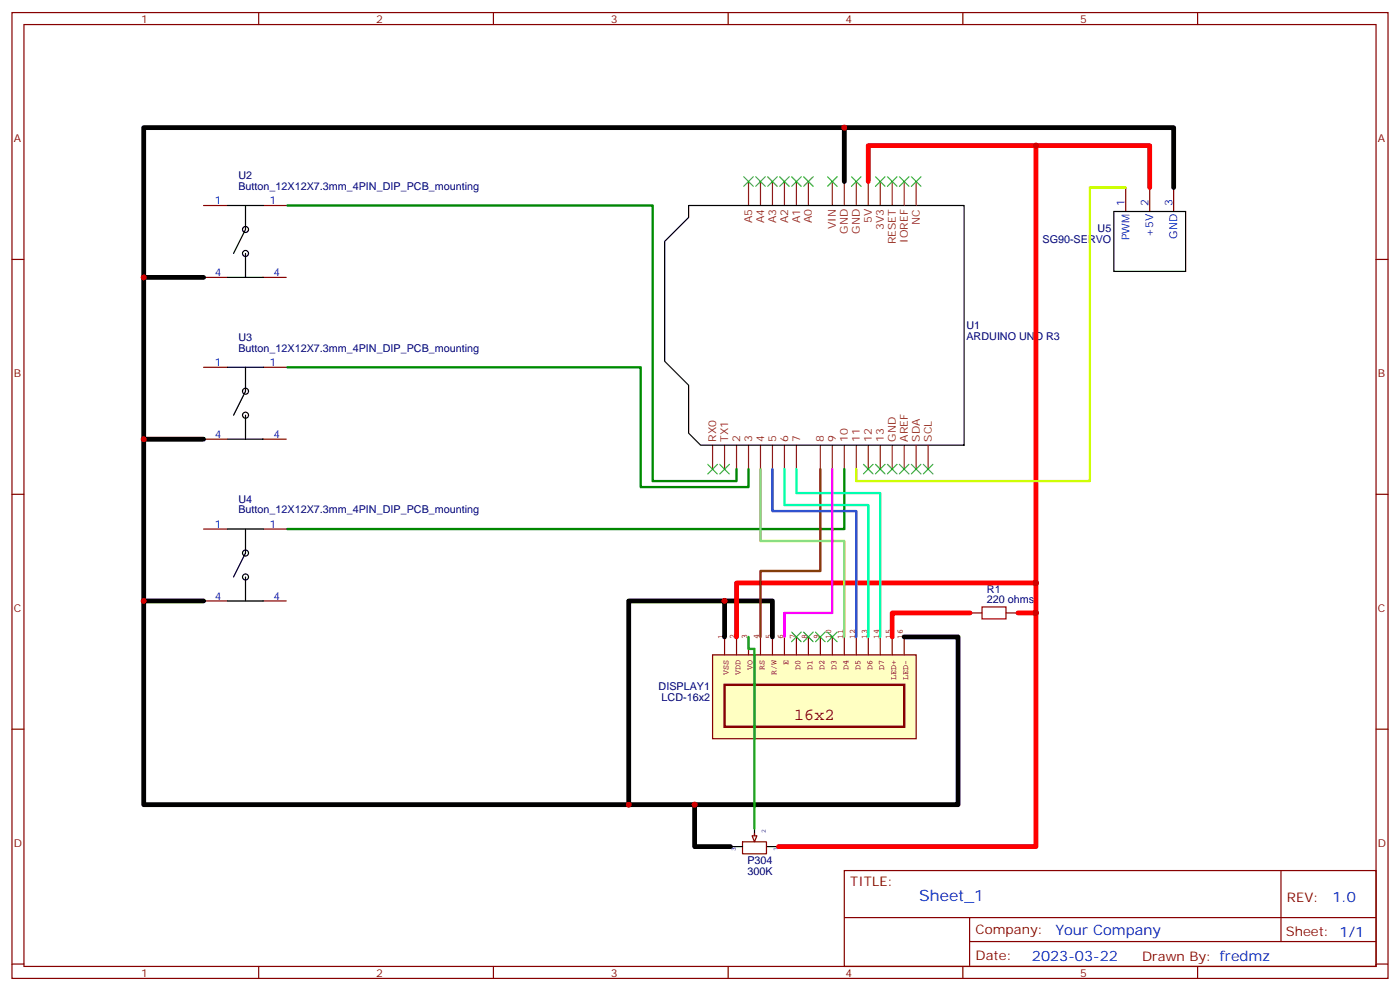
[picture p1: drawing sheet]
<svg xmlns="http://www.w3.org/2000/svg" width="412mm" height="292mm" viewBox="0 0 412 292" stroke-linecap="round" stroke-linejoin="round" font-family="sans-serif">
<g fill="none" stroke="#870000" stroke-width=".35">
<path d="M3.5 3.7h405.4v284.3h-405.4zM7.1 7.2h398.2v277.3h-398.2zM76.2 3.7v3.5M145.3 3.7v3.5M214.5 3.7v3.5M283.6 3.7v3.5M352.8 3.7v3.5M3.5 76.4h3.6M405.3 76.4h3.6M3.5 145.5h3.6M405.3 145.5h3.6M3.5 214.7h3.6"/>
<path d="M405.3 214.7h3.6M248.7 256.3h156.6v28.2h-156.6zM377.3 256.3v20.9M248.7 270.1h156.5M285.6 277.2h119.6M285.6 270.1v14.2M3.5 283.8h3.6M76.2 284.5v3.5M145.3 284.5v3.5M214.5 284.5v3.5M283.6 284.5v3.5M352.8 284.5v3.5"/>
<path d="M405.3 283.8h3.6"/>
</g>
<g fill="none" stroke="#8c2424" stroke-width=".35">
<path d="M220.5 53.4v7.1M224 53.4v7.1M227.5 53.4v7.1M231.1 53.4v7.1M234.6 53.4v7.1M238.1 53.4v7.1M245.2 53.4v7.1M248.7 53.4v7.1M252.2 53.4v7.1M255.8 53.4v7.1M259.3 53.4v7.1M262.8 53.4v7.1"/>
<path d="M266.3 53.4v7.1M269.9 53.4v7.1M209.9 131.1v7M213.4 131.1v7M217 131.1v7M220.5 131.1v7M224 131.1v7M227.5 131.1v7M231.1 131.1v7M234.6 131.1v7M241.7 131.1v7M245.2 131.1v7"/>
<path d="M248.7 131.1v7M252.2 131.1v7M255.8 131.1v7M259.3 131.1v7M262.8 131.1v7M266.3 131.1v7M269.9 131.1v7M273.4 131.1v7"/>
</g>
<path d="M202.8 60.5h81.2v70.6h-77.6l-3.6-3.6v-14.1l-7-7v-35.3l7-7.1z" fill="none" stroke="#000" stroke-width=".35"/>
<path d="M209.9 192.8h60v24.7h-60z" fill="#ffffc2" stroke="#850000" stroke-width=".35"/>
<path d="M213.4 201.6h52.9v12.4h-52.9z" fill="none" stroke="#850000" stroke-width=".71"/>
<g fill="none" stroke="#850000" stroke-width=".35">
<path d="M213.4 187.5v5.3M217 187.5v5.3M220.5 187.5v5.3M224 187.5v5.3M227.5 187.5v5.3M231.1 187.5v5.3M234.6 187.5v5.3M238.1 187.5v5.3M241.7 187.5v5.3M245.2 187.5v5.3M248.7 187.5v5.3M252.2 187.5v5.3"/>
<path d="M255.8 187.5v5.3M259.3 187.5v5.3M262.8 187.5v5.3M266.3 187.5v5.3"/>
</g>
<g fill="none" stroke="#870000" stroke-width=".35">
<path d="M331.6 55.2v7.1M338.7 55.2v7.1M345.7 55.2v7.1M60 60.5h7M77.6 60.5h7.1M60 81.7h7M77.3 81.7h7M60 108.1h7M77.6 108.1h7.1M60 129.3h7M77.3 129.3h7M60 155.8h7"/>
<path d="M77.6 155.8h7.1M60 176.9h7M77.3 176.9h7M285.8 180.4h3.5M296.3 180.4h3.6M218.7 247.8h7.1v3.6h-7.1zM222.2 245.4v1.7"/>
</g>
<g fill="none" stroke="#000" stroke-width=".35">
<path d="M67 60.5h10.6M72.3 60.5v7.1l-3.5 7M72.3 74.6v7.1M328.1 62.3h21.1v17.6h-21.1zM67 81.7h10.6M67 108.1h10.6M72.3 108.1v7.1l-3.5 7M67 129.3h10.6M72.3 122.2v7.1M67 155.8h10.6M72.3 155.8v7l-3.5 7.1M67 176.9h10.6"/>
<path d="M72.3 169.9v7M215.2 249.2h3.5M222.2 243.9v3.6M225.8 249.2h3.5"/>
<circle cx="72.3" cy="74.6" r=".88"/>
<circle cx="72.3" cy="67.6" r=".88"/>
<circle cx="72.3" cy="115.2" r=".88"/>
<circle cx="72.3" cy="122.2" r=".88"/>
<circle cx="72.3" cy="169.9" r=".88"/>
<circle cx="72.3" cy="162.8" r=".88"/>
</g>
<path d="M289.3 178.7h7v3.5h-7z" fill="none" stroke="#a10000" stroke-width=".35"/>
<path d="M221.5 246.1h1.5l-.8 1.7z" fill="#f0f0f0" stroke="#870000" stroke-width=".35"/>
<path d="M248.7 37.6h-206.4v199.3h239.9v-49.4h-15.9M248.7 53.4v-15.8h97v17.6M42.3 81.7h17.7M42.3 129.3h17.7M42.3 176.9h17.7M213.4 176.9h14.1v10.6M213.4 187.5v-10.6h-28.2v60M204.6 236.9v12.3h10.6" fill="none" stroke="#000" stroke-width="1.4"/>
<path d="M255.8 53.4v-10.5h82.9v12.3M305.2 42.9v128.7h-88.2v15.9M305.2 171.6v8.8h-5.3M285.8 180.4h-23v7.1M305.2 180.4v68.8h-75.9" fill="none" stroke="#f00" stroke-width="1.4"/>
<g fill="none" stroke="#3c3" stroke-width=".35">
<path d="M219.1 52l2.8 2.9M221.9 52l-2.8 2.9M222.6 52l2.8 2.9M225.4 52l-2.8 2.9M226.1 52l2.9 2.9M229 52l-2.9 2.9M229.7 52l2.8 2.9M232.5 52l-2.8 2.9M233.2 52l2.8 2.9M236 52l-2.8 2.9M236.7 52l2.8 2.9M239.5 52l-2.8 2.9"/>
<path d="M243.8 52l2.8 2.9M246.6 52l-2.8 2.9M250.8 52l2.8 2.9M253.6 52l-2.8 2.9M257.9 52l2.8 2.9M260.7 52l-2.8 2.9M261.4 52l2.8 2.9M264.2 52l-2.8 2.9M264.9 52l2.9 2.9M267.8 52l-2.9 2.9M268.5 52l2.8 2.9M271.3 52l-2.8 2.9"/>
<path d="M208.5 136.7l2.8 2.8M211.3 136.7l-2.8 2.8M212 136.7l2.8 2.8M214.8 136.7l-2.8 2.8M254.4 136.7l2.8 2.8M257.2 136.7l-2.8 2.8M257.9 136.7l2.8 2.8M260.7 136.7l-2.8 2.8M261.4 136.7l2.8 2.8M264.2 136.7l-2.8 2.8M264.9 136.7l2.9 2.8M267.8 136.7l-2.9 2.8"/>
<path d="M268.5 136.7l2.8 2.8M271.3 136.7l-2.8 2.8M272 136.7l2.8 2.8M274.8 136.7l-2.8 2.8M233.2 186.1l2.8 2.8M236 186.1l-2.8 2.8M236.7 186.1l2.8 2.8M239.5 186.1l-2.8 2.8M240.2 186.1l2.9 2.8M243.1 186.1l-2.9 2.8M243.8 186.1l2.8 2.8M246.6 186.1l-2.8 2.8"/>
</g>
<path d="M84.7 60.5h107.6v81.1h24.7v-3.5M84.7 108.1h104v35.3h31.8v-5.3M248.7 138.1v17.7h-164" fill="none" stroke="#008700" stroke-width=".71"/>
<path d="M220.5 187.5v3.5h1.7v52.9" fill="none" stroke="#0f0" stroke-width=".71"/>
<path d="M241.7 138.1v30h-17.7v19.4" fill="none" stroke="#930" stroke-width=".71"/>
<path d="M234.6 138.1v7.1h24.7v42.3" fill="none" stroke="#0ff" stroke-width=".71"/>
<path d="M231.1 138.1v10.6h24.7v38.8" fill="none" stroke="#0fc" stroke-width=".71"/>
<path d="M227.5 138.1v12.4h24.7v37" fill="none" stroke="#06f" stroke-width=".71"/>
<path d="M224 138.1v21.2h24.7v28.2" fill="none" stroke="#9c3" stroke-width=".71"/>
<path d="M245.2 138.1v42.3h-14.1v7.1" fill="none" stroke="#f0f" stroke-width=".71"/>
<path d="M331.6 55.2h-10.6v86.4h-68.8v-3.5" fill="none" stroke="#cf0" stroke-width=".71"/>
<g fill="#c00">
<circle cx="248.7" cy="37.6" r=".88"/>
<circle cx="42.3" cy="176.9" r=".88"/>
<circle cx="42.3" cy="129.3" r=".88"/>
<circle cx="42.3" cy="81.7" r=".88"/>
<circle cx="185.2" cy="236.9" r=".88"/>
<circle cx="213.4" cy="176.9" r=".88"/>
<circle cx="305.2" cy="42.9" r=".88"/>
<circle cx="305.2" cy="171.6" r=".88"/>
<circle cx="305.2" cy="180.4" r=".88"/>
<circle cx="204.6" cy="236.9" r=".88"/>
</g>
<text font-size="4.9" fill="#840000" x="234" y="211.9">16x2</text>
<text font-size="4.6" fill="#00f" x="270.8" y="265.3">Sheet_1</text>
<g font-size="4.2" fill="#00f">
<text x="392.5" y="265.6">1.0</text>
<text x="310.9" y="275.1">Your Company</text>
<text x="304" y="282.9">2023-03-22</text>
</g>
<g font-size="3.9" fill="#800">
<text x="250.5" y="260.9">TITLE:</text>
<text x="379.1" y="265.6">REV:</text>
<text x="287.4" y="275.1">Company:</text>
<text x="378.7" y="275.7">Sheet: 1/1</text>
<text x="287.4" y="282.8">Date:</text>
<text x="336.4" y="282.8">Drawn By: fredmz</text>
</g>
<g font-size="3.2" fill="#800">
<text x="41.6" y="6.7">1</text>
<text x="110.8" y="6.7">2</text>
<text x="179.9" y="6.7">3</text>
<text x="249.1" y="6.7">4</text>
<text x="318.2" y="6.7">5</text>
<text x="4.1" y="41.8">A</text>
<text x="405.9" y="41.8">A</text>
<text x="4.1" y="110.9">B</text>
<text x="405.9" y="110.9">B</text>
<text x="4.1" y="180.1">C</text>
<text x="405.9" y="180.1">C</text>
<text x="4.1" y="249.2">D</text>
<text x="405.9" y="249.2">D</text>
<text x="41.6" y="287.5">1</text>
<text x="110.8" y="287.5">2</text>
<text x="179.9" y="287.5">3</text>
<text x="249.1" y="287.5">4</text>
<text x="318.2" y="287.5">5</text>
</g>
<g font-size="3.2" fill="#000080">
<text x="70.2" y="52.7">U2</text>
<text x="70.2" y="55.9">Button_12X12X7.3mm_4PIN_DIP_PCB_mounting</text>
<text x="307.1" y="71.4">SG90-SERVO</text>
<text x="323.3" y="68.3">U5</text>
<text x="70.2" y="100.4">U3</text>
<text x="284.7" y="100">ARDUINO UNO R3</text>
<text x="284.7" y="96.8">U1</text>
<text x="70.2" y="103.5">Button_12X12X7.3mm_4PIN_DIP_PCB_mounting</text>
<text x="70.2" y="148">U4</text>
<text x="70.2" y="151.2">Button_12X12X7.3mm_4PIN_DIP_PCB_mounting</text>
<text x="290.7" y="177.6">220 ohms</text>
<text x="290.7" y="174.4">R1</text>
<text x="194" y="203.2">DISPLAY1</text>
<text x="194.9" y="206.4">LCD-16x2</text>
<text x="220.2" y="257.5">300K</text>
<text x="220.2" y="254.4">P304</text>
</g>
<g font-size="3.2" fill="#00f">
<text x="63.2" y="60.1">1</text>
<text x="79.4" y="60.1">1</text>
<text x="331.3" y="60.5" transform="rotate(-90 331.3 60.5)">1</text>
<text x="338.3" y="60.5" transform="rotate(-90 338.3 60.5)">2</text>
<text x="345.4" y="60.5" transform="rotate(-90 345.4 60.5)">3</text>
<text x="332.7" y="70.7" transform="rotate(-90 332.7 70.7)">PWM</text>
<text x="339.7" y="69.8" transform="rotate(-90 339.7 69.8)">+5V</text>
<text x="346.8" y="70.3" transform="rotate(-90 346.8 70.3)">GND</text>
<text x="63.2" y="81.3">4</text>
<text x="80.5" y="81.3">4</text>
<text x="63.2" y="107.8">1</text>
<text x="79.4" y="107.8">1</text>
<text x="63.2" y="128.9">4</text>
<text x="80.5" y="128.9">4</text>
<text x="63.2" y="155.4">1</text>
<text x="79.4" y="155.4">1</text>
<text x="63.2" y="176.6">4</text>
<text x="80.5" y="176.6">4</text>
</g>
<g font-size="3.2" fill="#8d2323">
<text x="221.5" y="65.7" transform="rotate(-90 221.5 65.7)">A5</text>
<text x="225.1" y="65.7" transform="rotate(-90 225.1 65.7)">A4</text>
<text x="228.6" y="65.7" transform="rotate(-90 228.6 65.7)">A3</text>
<text x="232.1" y="65.7" transform="rotate(-90 232.1 65.7)">A2</text>
<text x="235.7" y="65.7" transform="rotate(-90 235.7 65.7)">A1</text>
<text x="239.2" y="65.7" transform="rotate(-90 239.2 65.7)">A0</text>
<text x="256.8" y="65.7" transform="rotate(-90 256.8 65.7)">5V</text>
<text x="246.2" y="67.4" transform="rotate(-90 246.2 67.4)">VIN</text>
<text x="249.8" y="68.8" transform="rotate(-90 249.8 68.8)">GND</text>
<text x="253.3" y="68.8" transform="rotate(-90 253.3 68.8)">GND</text>
<text x="260.3" y="67.8" transform="rotate(-90 260.3 67.8)">3V3</text>
<text x="263.9" y="71.9" transform="rotate(-90 263.9 71.9)">RESET</text>
<text x="267.4" y="71.4" transform="rotate(-90 267.4 71.4)">IOREF</text>
<text x="270.9" y="66.1" transform="rotate(-90 270.9 66.1)">NC</text>
<text x="211" y="130" transform="rotate(-90 211 130)">RX0</text>
<text x="214.5" y="130" transform="rotate(-90 214.5 130)">TX1</text>
<text x="218" y="130" transform="rotate(-90 218 130)">2</text>
<text x="221.5" y="130" transform="rotate(-90 221.5 130)">3</text>
<text x="225.1" y="130" transform="rotate(-90 225.1 130)">4</text>
<text x="228.6" y="130" transform="rotate(-90 228.6 130)">5</text>
<text x="232.1" y="130" transform="rotate(-90 232.1 130)">6</text>
<text x="235.7" y="130" transform="rotate(-90 235.7 130)">7</text>
<text x="242.7" y="130" transform="rotate(-90 242.7 130)">8</text>
<text x="246.2" y="130" transform="rotate(-90 246.2 130)">9</text>
<text x="249.8" y="130" transform="rotate(-90 249.8 130)">10</text>
<text x="253.3" y="130" transform="rotate(-90 253.3 130)">11</text>
<text x="256.8" y="130" transform="rotate(-90 256.8 130)">12</text>
<text x="260.3" y="130" transform="rotate(-90 260.3 130)">13</text>
<text x="263.9" y="130" transform="rotate(-90 263.9 130)">GND</text>
<text x="267.4" y="130" transform="rotate(-90 267.4 130)">AREF</text>
<text x="270.9" y="130" transform="rotate(-90 270.9 130)">SDA</text>
<text x="274.5" y="130" transform="rotate(-90 274.5 130)">SCL</text>
</g>
<g font-size="2.5" fill="#840000">
<text x="213.1" y="188" transform="rotate(-90 213.1 188)">1</text>
<text x="216.6" y="188" transform="rotate(-90 216.6 188)">2</text>
<text x="220.1" y="188" transform="rotate(-90 220.1 188)">3</text>
<text x="223.7" y="188" transform="rotate(-90 223.7 188)">4</text>
<text x="227.2" y="188" transform="rotate(-90 227.2 188)">5</text>
<text x="230.7" y="188" transform="rotate(-90 230.7 188)">6</text>
<text x="234.2" y="188" transform="rotate(-90 234.2 188)">7</text>
<text x="237.8" y="188" transform="rotate(-90 237.8 188)">8</text>
<text x="241.3" y="188" transform="rotate(-90 241.3 188)">9</text>
<text x="244.8" y="188" transform="rotate(-90 244.8 188)">10</text>
<text x="248.4" y="188" transform="rotate(-90 248.4 188)">11</text>
<text x="251.9" y="188" transform="rotate(-90 251.9 188)">12</text>
<text x="255.4" y="188" transform="rotate(-90 255.4 188)">13</text>
<text x="258.9" y="188" transform="rotate(-90 258.9 188)">14</text>
<text x="262.5" y="188" transform="rotate(-90 262.5 188)">15</text>
<text x="266" y="188" transform="rotate(-90 266 188)">16</text>
<text x="221.7" y="197.2" transform="rotate(-90 221.7 197.2)">VO</text>
<text x="225.2" y="197.2" transform="rotate(-90 225.2 197.2)">RS</text>
<text x="232.3" y="195.7" transform="rotate(-90 232.3 195.7)">E</text>
<text x="235.8" y="197.2" transform="rotate(-90 235.8 197.2)">D0</text>
<text x="239.3" y="197.2" transform="rotate(-90 239.3 197.2)">D1</text>
<text x="242.9" y="197.2" transform="rotate(-90 242.9 197.2)">D2</text>
<text x="246.4" y="197.2" transform="rotate(-90 246.4 197.2)">D3</text>
<text x="249.9" y="197.2" transform="rotate(-90 249.9 197.2)">D4</text>
<text x="253.4" y="197.2" transform="rotate(-90 253.4 197.2)">D5</text>
<text x="257" y="197.2" transform="rotate(-90 257 197.2)">D6</text>
<text x="260.5" y="197.2" transform="rotate(-90 260.5 197.2)">D7</text>
<text x="214.6" y="198.6" transform="rotate(-90 214.6 198.6)">VSS</text>
<text x="218.2" y="198.6" transform="rotate(-90 218.2 198.6)">VDD</text>
<text x="228.7" y="198.6" transform="rotate(-90 228.7 198.6)">R/W</text>
<text x="264" y="200.1" transform="rotate(-90 264 200.1)">LED+</text>
<text x="267.5" y="200.1" transform="rotate(-90 267.5 200.1)">LED-</text>
</g>
<g font-size="1.8" fill="#00f">
<text x="225.6" y="245.2" transform="rotate(-90 225.6 245.2)">2</text>
<text x="216.8" y="250.5" transform="rotate(-90 216.8 250.5)">3</text>
<text x="229.1" y="250.5" transform="rotate(-90 229.1 250.5)">1</text>
</g>
</svg>
